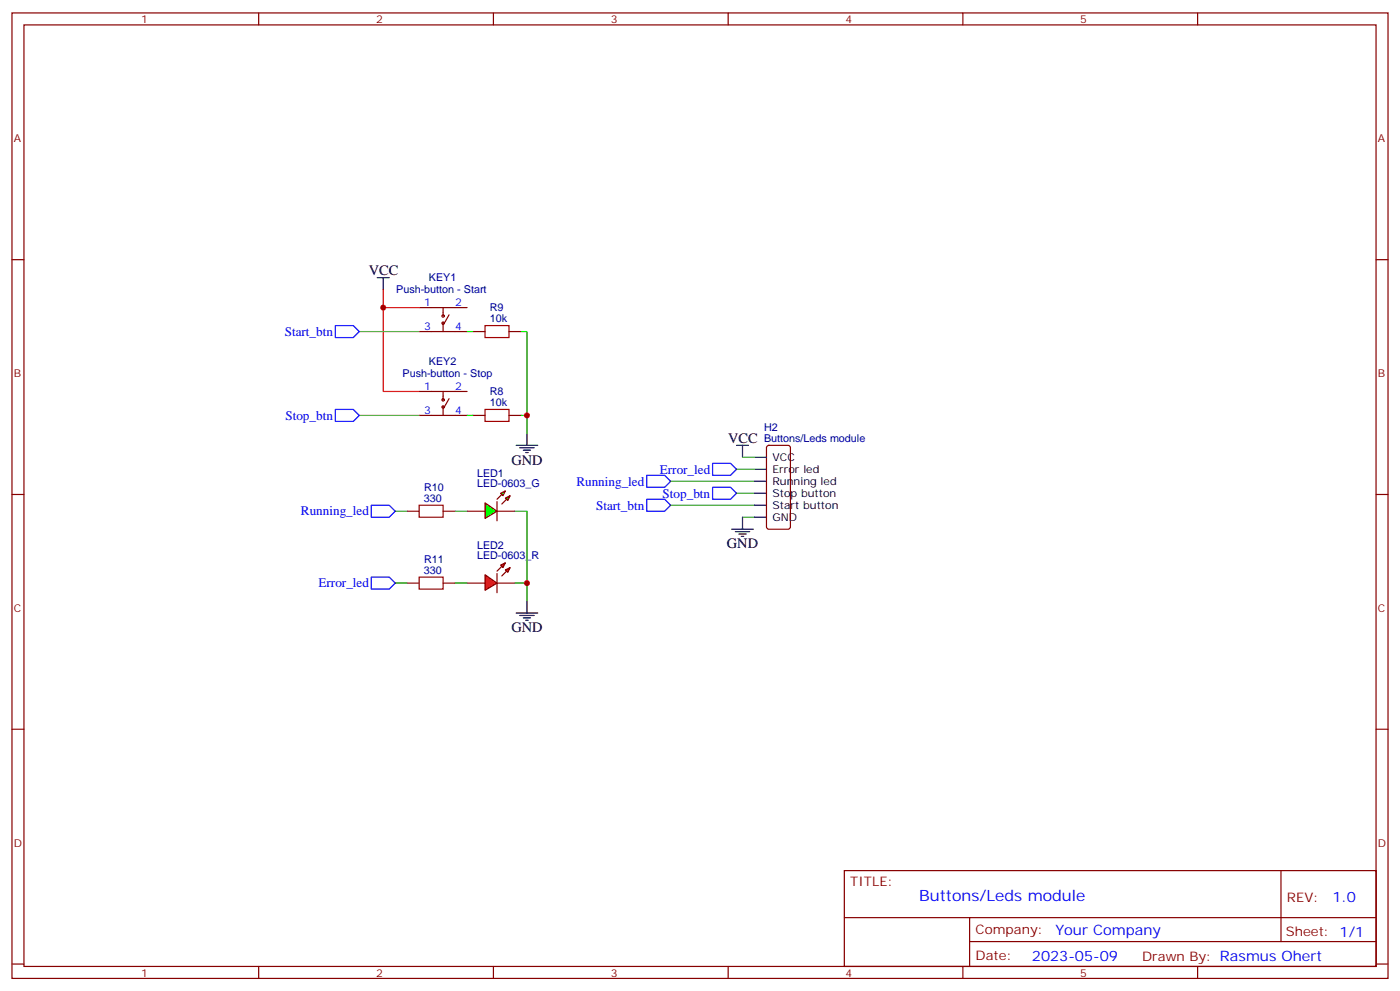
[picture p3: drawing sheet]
<svg xmlns="http://www.w3.org/2000/svg" width="412mm" height="292mm" viewBox="0 0 412 292" stroke-linecap="round" stroke-linejoin="round" font-family="sans-serif">
<g fill="none" stroke="#870000" stroke-width=".35">
<path d="M3.5 3.8h405.4v284.3h-405.4zM7.1 7.3h398.2v277.3h-398.2zM76.2 3.8v3.5M145.3 3.8v3.5M214.5 3.8v3.5M283.6 3.8v3.5M352.8 3.8v3.5M3.5 76.5h3.6M405.3 76.5h3.6M123.5 97.6h14.1M123.5 90.6h14.1M130.5 90.6v2.5"/>
<path d="M130.5 95.2v2.4M132.3 92.7l-1.4 2.5M139.3 97.6h3.6M149.9 97.6h3.6M123.5 115.3h14.1M130.5 115.3v2.5M130.5 119.9v2.4M132.3 117.4l-1.4 2.5M123.5 122.3h14.1M139.3 122.3h3.6M149.9 122.3h3.6M3.5 145.6h3.6"/>
<path d="M405.3 145.6h3.6M3.5 214.8h3.6M405.3 214.8h3.6M248.7 256.4h156.6v28.2h-156.6zM377.3 256.4v20.9M248.7 270.2h156.5M285.6 277.3h119.6M285.6 270.2v14.2M3.5 283.9h3.6M76.2 284.6v3.5M145.3 284.6v3.5M214.5 284.6v3.5"/>
<path d="M283.6 284.6v3.5M352.8 284.6v3.5M405.3 283.9h3.6"/>
<circle cx="130.5" cy="93.1" r=".35"/>
<circle cx="130.5" cy="95.2" r=".35"/>
<circle cx="130.5" cy="117.8" r=".35"/>
<circle cx="130.5" cy="119.9" r=".35"/>
</g>
<path d="M111.1 81.8h3.6M112.9 81.8v3.5M152 131.2h6.4M153.1 131.9h4.2M154.2 132.6h2.1M154.9 133.3h.7M155.2 127.6v3.6" fill="none" stroke="#000" stroke-width=".35"/>
<path d="M112.9 85.3v5.3h10.6M112.9 90.6v24.7h10.6" fill="none" stroke="#f00" stroke-width=".35"/>
<path d="M142.9 95.9h7v3.5h-7zM142.9 120.6h7v3.5h-7z" fill="none" stroke="#a10000" stroke-width=".35"/>
<path d="M137.6 97.6h1.7M153.5 97.6h1.7v24.7M137.6 122.3h1.7M153.5 122.3h1.7v5.3" fill="none" stroke="#008700" stroke-width=".35"/>
<path d="M105.8 97.6h17.7M105.8 122.3h17.7" fill="none" stroke="#6c0" stroke-width=".35"/>
<path d="M98.8 95.9h5.3l1.7 1.7-1.7 1.8h-5.3zM98.8 120.6h5.3l1.7 1.7-1.7 1.8h-5.3z" fill="none" stroke="#00f" stroke-width=".35"/>
<g fill="#f00" stroke="#870000" stroke-width=".35">
<path d="M142.9 169.3l3.5 2.4-3.5 2.1z"/>
<path d="M146.4 168.9v5.7z"/>
</g>
<g fill="#870000" stroke="#870000" stroke-width=".35">
<path d="M146.4 168.2l1.4-1.4z"/>
<path d="M147.8 169.6l1.4-1.4z"/>
</g>
<g fill="#f00" stroke="#870000" stroke-width=".35">
<path d="M147.5 166.4l1.4-.7-.7 1.4z"/>
<path d="M148.9 167.9l1.4-.8-.7 1.5z"/>
</g>
<path d="M137.6 150.6h5.3M146.4 150.6h5.3M137.6 171.7h5.3M146.4 171.7h5.3" fill="none" stroke="#870000" stroke-width=".35"/>
<g fill="#0f0" stroke="#870000" stroke-width=".35">
<path d="M148.9 146.7l1.4-.7-.7 1.4z"/>
<path d="M147.5 145.3l1.4-.7-.7 1.4z"/>
</g>
<g fill="#870000" stroke="#870000" stroke-width=".35">
<path d="M147.8 148.4l1.4-1.4z"/>
<path d="M146.4 147l1.4-1.4z"/>
</g>
<path d="M146.4 147.7v5.7z" fill="#f00" stroke="#870000" stroke-width=".35"/>
<path d="M142.9 148.1l3.5 2.5-3.5 2.1z" fill="#0f0" stroke="#870000" stroke-width=".35"/>
<path d="M123.5 148.8h7v3.5h-7zM123.5 170h7v3.5h-7z" fill="none" stroke="#a10000" stroke-width=".35"/>
<path d="M226 131.4l.5-.2h5.6l.7 .4v23.6l-.4 .6-5.9 .1-.7-.5v-23.5zM119.9 150.6h3.6M130.5 150.6h3.6M119.9 171.7h3.6M130.5 171.7h3.6" fill="none" stroke="#870000" stroke-width=".35"/>
<path d="M217 138.2h5.2M218.7 134.7h3.5M116.4 150.6h3.5M134.1 150.6h3.5M151.7 150.6h3.5v21.1M197.6 148.8h24.6M197.6 141.7h24.6M217 145.3h5.2M218.7 152.3h3.5M116.4 171.7h3.5M134.1 171.7h3.5M151.7 171.7h3.5v5.3" fill="none" stroke="#008700" stroke-width=".35"/>
<g fill="none" stroke="#000" stroke-width=".35">
<path d="M217 131.2h3.5M218.7 131.2v3.5M222.2 134.7h3.6M222.2 138.2h3.6M215.5 155.9h6.4M216.6 156.6h4.2M217.7 157.3h2.1M218.4 158h.7M218.7 152.3v3.6M222.2 141.7h3.6M222.2 145.3h3.6M222.2 148.8h3.6"/>
<path d="M222.2 152.3h3.6M155.2 177v3.6M152 180.6h6.4M153.1 181.3h4.2M154.2 182h2.1M154.9 182.7h.7"/>
</g>
<path d="M190.5 140h5.3l1.8 1.7-1.8 1.8h-5.3zM209.9 136.5h5.3l1.8 1.7-1.8 1.8h-5.3zM109.4 148.8h5.3l1.7 1.8-1.7 1.7h-5.3zM190.5 147h5.3l1.8 1.8-1.8 1.8h-5.3zM209.9 143.5h5.3l1.8 1.8-1.8 1.7h-5.3zM109.4 170h5.3l1.7 1.7-1.7 1.8h-5.3z" fill="none" stroke="#00f" stroke-width=".35"/>
<g fill="#c00">
<circle cx="112.9" cy="90.6" r=".88"/>
<circle cx="155.2" cy="122.3" r=".88"/>
<circle cx="155.2" cy="171.7" r=".88"/>
</g>
<text font-size="4.6" fill="#00f" x="270.8" y="265.4">Buttons/Leds module</text>
<g font-size="4.2">
<text x="108.7" y="81.1">VCC</text>
<text x="214.5" y="130.5">VCC</text>
<text x="150.6" y="136.8">GND</text>
<text x="214.1" y="161.5">GND</text>
<text x="150.6" y="186.2">GND</text>
</g>
<g font-size="4.2" fill="#00f">
<text x="392.5" y="265.7">1.0</text>
<text x="310.9" y="275.2">Your Company</text>
<text x="304" y="283">2023-05-09</text>
</g>
<g font-size="3.9" fill="#00f">
<text x="83.9" y="98.9">Start_btn</text>
<text x="84.1" y="123.6">Stop_btn</text>
<text x="169.8" y="143">Running_led</text>
<text x="194.4" y="139.5">Error_led</text>
<text x="195.2" y="146.5">Stop_btn</text>
<text x="88.6" y="151.8">Running_led</text>
<text x="175.6" y="150.1">Start_btn</text>
<text x="93.8" y="173">Error_led</text>
</g>
<g font-size="3.9" fill="#800">
<text x="250.5" y="261">TITLE:</text>
<text x="379.1" y="265.7">REV:</text>
<text x="287.4" y="275.2">Company:</text>
<text x="378.7" y="275.8">Sheet: 1/1</text>
<text x="287.4" y="282.9">Date:</text>
<text x="336.4" y="282.9">Drawn By: Rasmus Ohert</text>
</g>
<g font-size="3.2" fill="#800">
<text x="41.6" y="6.8">1</text>
<text x="110.8" y="6.8">2</text>
<text x="179.9" y="6.8">3</text>
<text x="249.1" y="6.8">4</text>
<text x="318.2" y="6.8">5</text>
<text x="4.1" y="41.9">A</text>
<text x="405.9" y="41.9">A</text>
<text x="4.1" y="111.1">B</text>
<text x="405.9" y="111.1">B</text>
<text x="4.1" y="180.2">C</text>
<text x="405.9" y="180.2">C</text>
<text x="4.1" y="249.3">D</text>
<text x="405.9" y="249.3">D</text>
<text x="41.6" y="287.6">1</text>
<text x="110.8" y="287.6">2</text>
<text x="179.9" y="287.6">3</text>
<text x="249.1" y="287.6">4</text>
<text x="318.2" y="287.6">5</text>
</g>
<g font-size="3.2" fill="#000080">
<text x="126.3" y="82.7">KEY1</text>
<text x="116.7" y="86.4">Push-button - Start</text>
<text x="144.3" y="94.8">10k</text>
<text x="144.3" y="91.7">R9</text>
<text x="126.3" y="107.4">KEY2</text>
<text x="118.6" y="111.1">Push-button - Stop</text>
<text x="144.3" y="119.5">10k</text>
<text x="144.3" y="116.4">R8</text>
<text x="225.1" y="130.1">Buttons/Leds module</text>
<text x="225.1" y="126.9">H2</text>
<text x="140.5" y="143.5">LED-0603_G</text>
<text x="140.5" y="140.4">LED1</text>
<text x="124.9" y="147.7">330</text>
<text x="124.9" y="144.6">R10</text>
<text x="140.5" y="161.5">LED2</text>
<text x="124.9" y="165.7">R11</text>
<text x="140.5" y="164.7">LED-0603_R</text>
<text x="124.9" y="168.9">330</text>
</g>
<g font-size="3.2" fill="#00f">
<text x="125" y="90.2">1</text>
<text x="134.1" y="90.2">2</text>
<text x="125" y="97.3">3</text>
<text x="134.1" y="97.3">4</text>
<text x="125" y="114.9">1</text>
<text x="134.1" y="114.9">2</text>
<text x="125" y="122">3</text>
<text x="134.1" y="122">4</text>
</g>
<g font-size="3.2">
<text x="227.5" y="135.7">VCC</text>
<text x="227.5" y="139.3">Error led</text>
<text x="227.5" y="142.8">Running led</text>
<text x="227.5" y="146.3">Stop button</text>
<text x="227.5" y="149.9">Start button</text>
<text x="227.5" y="153.4">GND</text>
</g>
</svg>
